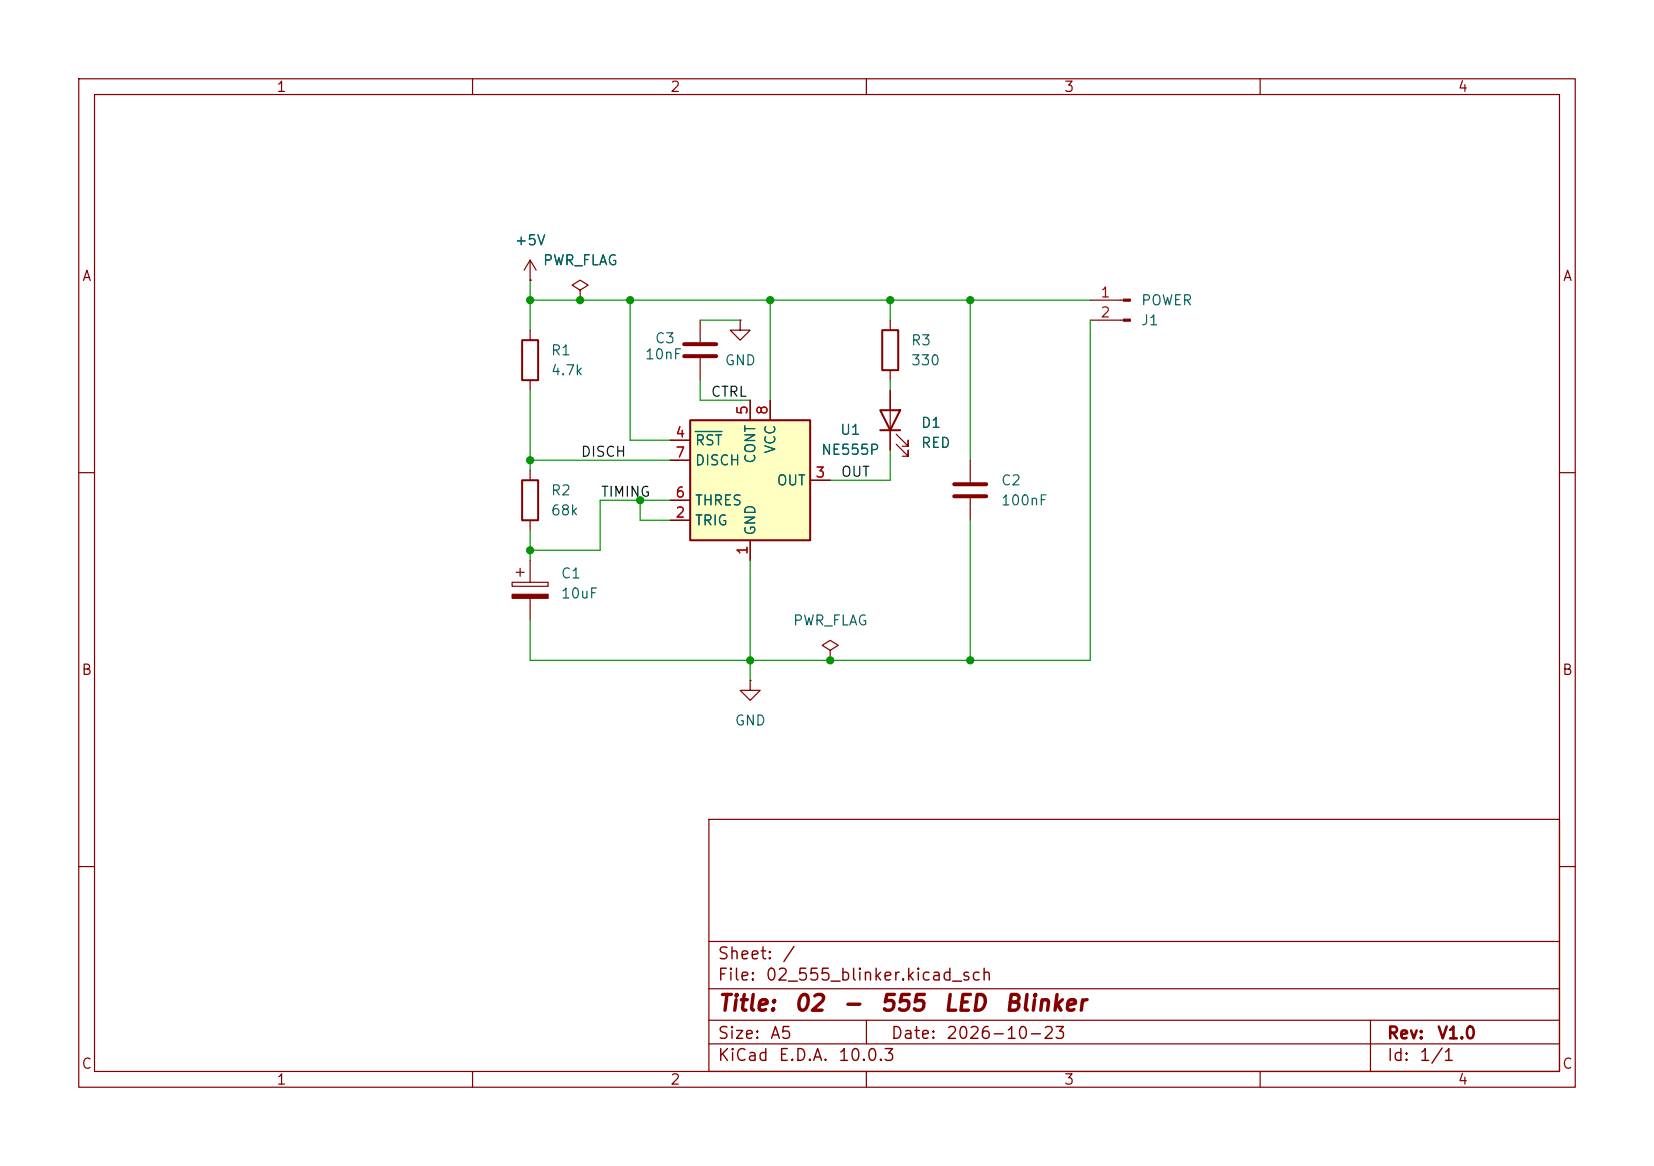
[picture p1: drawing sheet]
<svg xmlns="http://www.w3.org/2000/svg" width="210mm" height="148mm" viewBox="0 0 210 148" stroke-linecap="round" stroke-linejoin="round" font-family="sans-serif">
<g fill="none" stroke="#840000" stroke-width=".15">
<path d="M10 10h190v128h-190zM12 12h186v124h-186zM60 10v2M110 10v2M160 10v2M138.4 38.1h4.2M67.3 41.9v1.3M67.3 48.3v1.2M67.3 59.7v1.3M88.9 40.6v2.8M88.9 45.5v2.8M94 40.6v1.3h1.2l-1.2 1.3-1.3-1.3h1.3"/>
<path d="M94 40.6h.1M113 40.6v1.3M113 47v1.3M113 49.5v7.7M113.8 56.4l1.5 1.5v-.7v.7h-.7M113.8 55.1l1.5 1.5v-.7v.7h-.7M123.2 58.4v2.8M138.4 40.6h4.2M10 60h2M67.3 66v1.3M123.2 63.2v2.8M198 60h2"/>
<path d="M95.2 86.4v1.2h1.3l-1.3 1.3-1.2-1.3h1.2M95.2 86.4h.1M105.4 82.6l1-.7-1-.6-1 .6 1 .7v1.2M105.4 83.8h.1M10 110h2M90 104h108v32h-108zM90 119.5h108M198 110h2M60 136v2M90 132.5h108M90 129.5h108M90 125.5h108"/>
<path d="M110 136v2M110 129.5v3M160 136v2M174 129.5v6.5"/>
</g>
<path d="M66.3 43.2h2v5.1h-2zM111.8 52.1h2.5l-1.3 2.5zM111.8 54.6h2.5M112 41.9h2v5.1h-2zM66.3 61h2v5h-2z" fill="none" stroke="#840000" stroke-width=".25"/>
<g fill="#840000" stroke="#840000" stroke-width=".15">
<path d="M142.6 38h.9v.2h-.9z"/>
<path d="M142.6 40.5h.9v.3h-.9z"/>
</g>
<path d="M86.9 43.7h4M86.9 45.2h4M121.2 61.5h4M121.2 63h4" fill="none" stroke="#840000" stroke-width=".51"/>
<path d="M87.6 53.3h15.3v15.3h-15.3z" fill="#ffffc2"/>
<path d="M87.6 53.3h15.3v15.3h-15.3z" fill="none" stroke="#840000" stroke-width=".25"/>
<g fill="none" stroke="#840000" stroke-width=".15">
<path d="M67.3 35.6h.1M67.3 33l-.8 1.3M67.3 33l.8 1.3M67.3 33v2.6M73.7 36.8l1-.6-1-.6-1.1 .6 1.1 .6v1.3M73.7 38.1h.1M85.1 55.9h2.5M85.1 58.4h2.5M95.2 50.8v2.5M97.8 50.8v2.5M113 49.5v2.6M113 54.6v2.6"/>
<path d="M65 73.9h4.6v.5h-4.6zM65.5 72.6h1M66 72.1v1.1M67.3 71.1v2.8M67.3 75.9v2.8M85.1 66h2.5M85.1 63.5h2.5M95.2 68.6v2.5M102.9 61h2.5"/>
</g>
<path d="M88.3 54.8h3.4" fill="none" stroke="#006464" stroke-width=".15"/>
<path d="M65 75.4h4.6v.5h-4.6z" fill="#840000" stroke="#840000" stroke-width=".15"/>
<g fill="none" stroke="#009600" stroke-width=".15">
<path d="M67.3 38.1h71.1M67.3 35.6v6.3M80 38.1v17.8h5.1M97.8 38.1v12.7M113 38.1v2.5M123.2 38.1v20.3M67.3 49.5v10.2M67.3 58.4h17.8M88.9 40.6h5.1M88.9 48.3v2.5h6.3M113 57.2v3.8h-7.6M113 48.3v1.2"/>
<path d="M138.4 40.6v43.2h-71.1v-5.1M67.3 67.3v3.8M81.3 63.5v2.5h3.8M85.1 63.5h-8.9v6.4h-8.9M95.2 71.1v15.3M123.2 66v17.8"/>
</g>
<g fill="#009600" stroke="#009600" stroke-width=".13">
<circle cx="97.8" cy="38.1" r=".46"/>
<circle cx="113" cy="38.1" r=".46"/>
<circle cx="95.2" cy="83.8" r=".46"/>
<circle cx="105.4" cy="83.8" r=".46"/>
<circle cx="123.2" cy="83.8" r=".46"/>
<circle cx="123.2" cy="38.1" r=".46"/>
<circle cx="67.3" cy="58.4" r=".46"/>
<circle cx="67.3" cy="69.9" r=".46"/>
<circle cx="81.3" cy="63.5" r=".46"/>
<circle cx="67.3" cy="38.1" r=".46"/>
<circle cx="73.7" cy="38.1" r=".46"/>
<circle cx="80" cy="38.1" r=".46"/>
</g>
<g font-size="2" fill="#840000">
<text x="91" y="128.8">Title:</text>
<text x="100.7" y="128.8">02</text>
<text x="106.8" y="128.8">-</text>
<text x="111.6" y="128.8">555</text>
<text x="119.6" y="128.8">LED</text>
<text x="127.4" y="128.8">Blinker</text>
</g>
<g font-size="1.5" fill="#840000">
<text x="91" y="124.9">File:</text>
<text x="91" y="122.2">Sheet:</text>
<text x="97.1" y="124.9">02_555_blinker.kicad_sch</text>
<text x="99.2" y="122.2">/</text>
<text x="91" y="135.1">KiCad</text>
<text x="91" y="132.3">Size:</text>
<text x="97.7" y="132.3">A5</text>
<text x="98.7" y="135.1">E.D.A.</text>
<text x="106.3" y="135.1">10.0.3</text>
<text x="113" y="132.3">Date:</text>
<text x="120" y="132.3">2026-10-23</text>
<text x="176" y="132.3">Rev:</text>
<text x="176" y="135.1">Id:</text>
<text x="180.1" y="135.1">1/1</text>
<text x="182.4" y="132.3">V1.0</text>
</g>
<g font-size="1.3" fill="#840000">
<text x="35" y="12">1</text>
<text x="85" y="12">2</text>
<text x="135" y="12">3</text>
<text x="185" y="12">4</text>
<text x="10.3" y="36">A</text>
<text x="198.4" y="36">A</text>
<text x="10.3" y="86">B</text>
<text x="198.3" y="86">B</text>
<text x="10.3" y="136">C</text>
<text x="198.3" y="136">C</text>
<text x="35" y="138">1</text>
<text x="85" y="138">2</text>
<text x="135" y="138">3</text>
<text x="185" y="138">4</text>
</g>
<g font-size="1.3" fill="#006464">
<text x="65.3" y="31.5">+5V</text>
<text x="68.8" y="34">PWR_FLAG</text>
<text x="144.8" y="41.6">J1</text>
<text x="144.8" y="39.1">POWER</text>
<text x="69.9" y="45.4">R1</text>
<text x="69.9" y="48">4.7k</text>
<text x="81.8" y="45.9">10nF</text>
<text x="83.1" y="43.9">C3</text>
<text x="91.9" y="46.7">GND</text>
<text x="115.6" y="44.2">R3</text>
<text x="115.6" y="46.7">330</text>
<text x="88.1" y="56.9">RST</text>
<text x="88.1" y="59.4">DISCH</text>
<text x="96.2" y="58.9" transform="rotate(-90 96.2 58.9)">CONT</text>
<text x="98.8" y="57.7" transform="rotate(-90 98.8 57.7)">VCC</text>
<text x="104.2" y="58.1">NE555P</text>
<text x="106.6" y="55.5">U1</text>
<text x="116.8" y="54.6">D1</text>
<text x="116.8" y="57.2">RED</text>
<text x="69.9" y="63.2">R2</text>
<text x="69.9" y="65.7">68k</text>
<text x="88.1" y="64.5">THRES</text>
<text x="98.5" y="61.9">OUT</text>
<text x="127" y="61.9">C2</text>
<text x="127" y="64.5">100nF</text>
<text x="88.1" y="67">TRIG</text>
<text x="96.2" y="68.1" transform="rotate(-90 96.2 68.1)">GND</text>
<text x="71.1" y="73.7">C1</text>
<text x="71.1" y="76.3">10uF</text>
<text x="100.6" y="79.7">PWR_FLAG</text>
<text x="93.2" y="92.4">GND</text>
</g>
<g font-size="1.3" fill="#a90000">
<text x="139.6" y="38.1">1</text>
<text x="139.6" y="40.6">2</text>
<text x="95.2" y="52.8" transform="rotate(-90 95.2 52.8)">5</text>
<text x="97.8" y="52.8" transform="rotate(-90 97.8 52.8)">8</text>
<text x="85.7" y="55.9">4</text>
<text x="85.7" y="58.4">7</text>
<text x="85.7" y="63.5">6</text>
<text x="103.4" y="60.9">3</text>
<text x="85.7" y="66">2</text>
<text x="95.2" y="70.6" transform="rotate(-90 95.2 70.6)">1</text>
</g>
<g font-size="1.3" fill="#0f0f0f">
<text x="90.2" y="50.7">CTRL</text>
<text x="73.7" y="58.3">DISCH</text>
<text x="76.2" y="63.4">TIMING</text>
<text x="106.7" y="60.8">OUT</text>
</g>
</svg>
